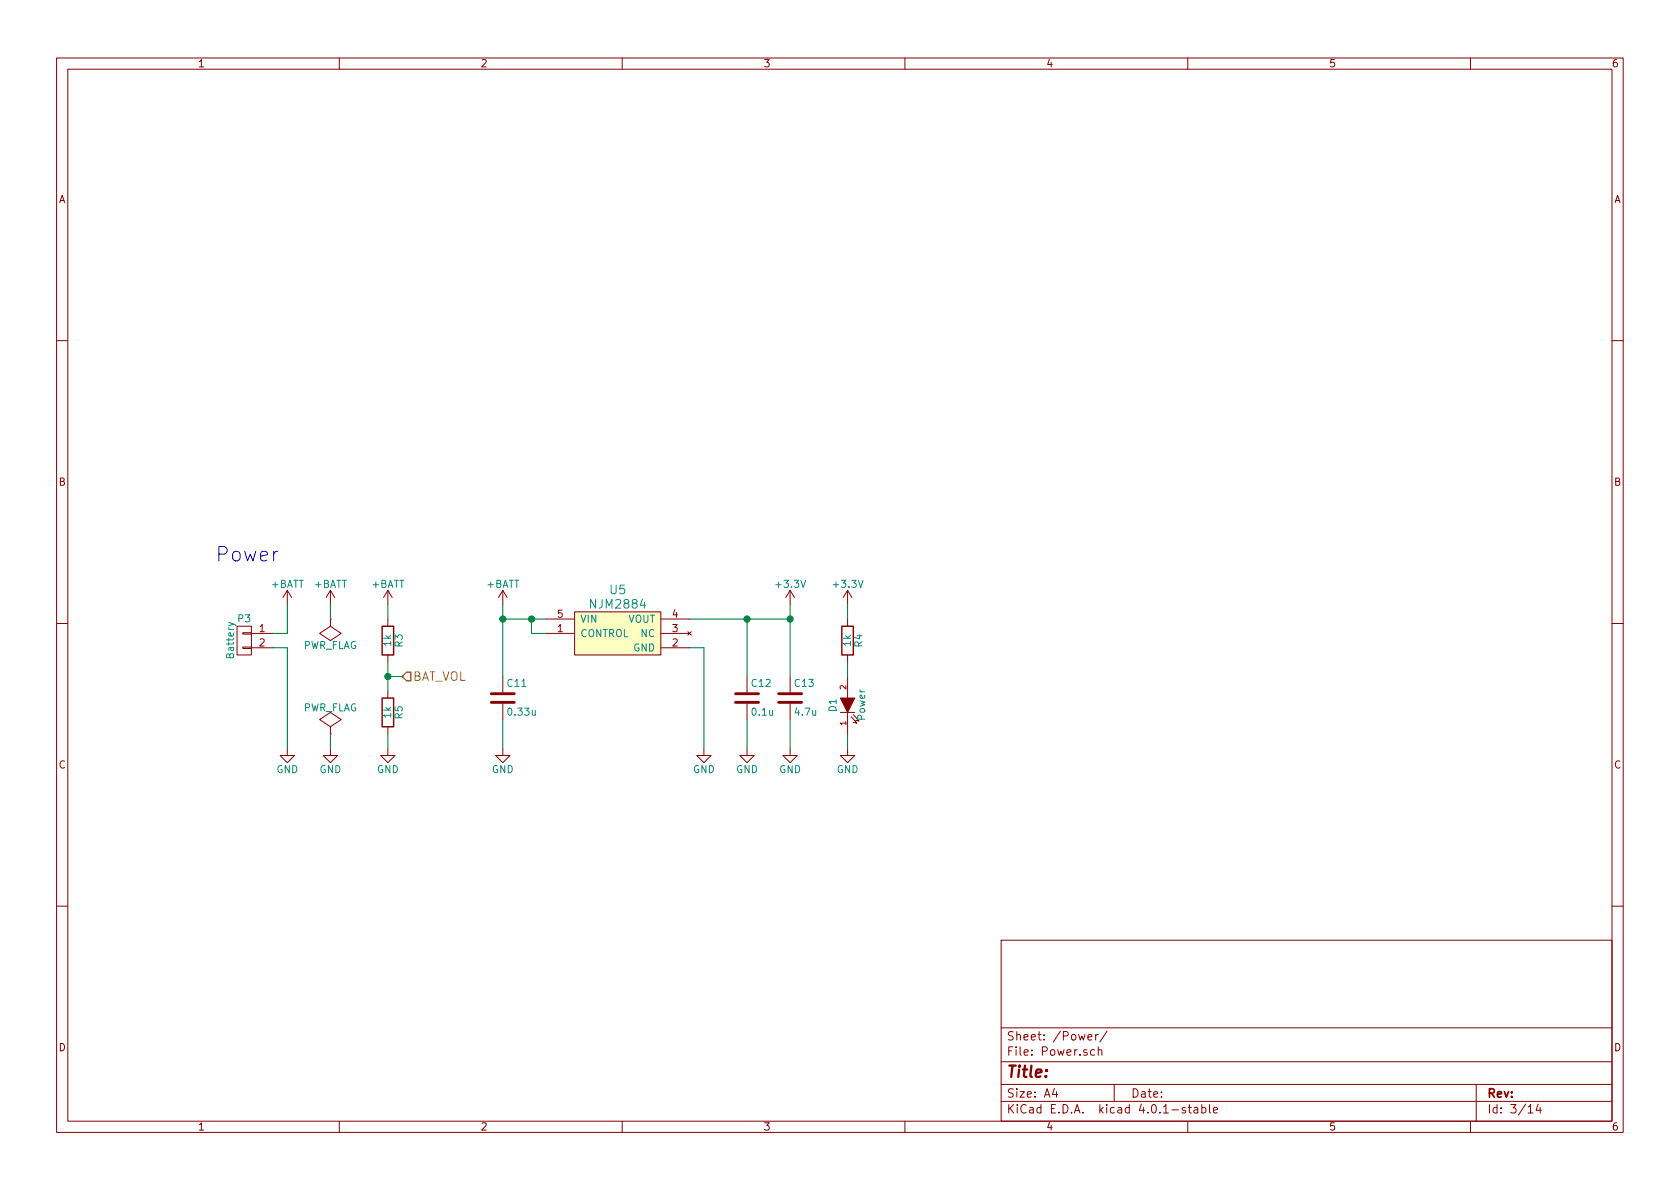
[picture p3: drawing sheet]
EESchema Schematic File Version 2
LIBS:power
LIBS:device
LIBS:transistors
LIBS:conn
LIBS:linear
LIBS:regul
LIBS:74xx
LIBS:cmos4000
LIBS:adc-dac
LIBS:memory
LIBS:xilinx
LIBS:microcontrollers
LIBS:dsp
LIBS:microchip
LIBS:analog_switches
LIBS:motorola
LIBS:texas
LIBS:intel
LIBS:audio
LIBS:interface
LIBS:digital-audio
LIBS:philips
LIBS:display
LIBS:cypress
LIBS:siliconi
LIBS:opto
LIBS:atmel
LIBS:contrib
LIBS:valves
LIBS:KERISEv3
LIBS:KERISEv3-cache
EELAYER 25 0
EELAYER END
$Descr A4 11693 8268
encoding utf-8
Sheet 3 14
Title ""
Date ""
Rev ""
Comp ""
Comment1 ""
Comment2 ""
Comment3 ""
Comment4 ""
$EndDescr
$Comp
L +BATT #PWR020
U 1 1
P 2000 4200
F 0 "#PWR020" H 2000 4050 50  0001 C CNN
F 1 "+BATT" H 2000 4340 50  0000 C CNN
F 2 "" H 2000 4200 50  0000 C CNN
F 3 "" H 2000 4200 50  0000 C CNN
	1    2000 4200
	1    0    0    -1  
$EndComp
$Comp
L GND #PWR021
U 1 1
P 2000 5200
F 0 "#PWR021" H 2000 4950 50  0001 C CNN
F 1 "GND" H 2000 5050 50  0000 C CNN
F 2 "" H 2000 5200 50  0000 C CNN
F 3 "" H 2000 5200 50  0000 C CNN
	1    2000 5200
	1    0    0    -1  
$EndComp
Text Notes 1500 3900 0    100  ~ 0
Power
$Comp
L R R3
U 1 1
P 2700 4450
F 0 "R3" V 2780 4450 50  0000 C CNN
F 1 "1k" V 2700 4450 50  0000 C CNN
F 2 "Resistors_SMD:R_0201" V 2630 4450 50  0001 C CNN
F 3 "" H 2700 4450 50  0000 C CNN
	1    2700 4450
	1    0    0    -1  
$EndComp
$Comp
L R R5
U 1 1
P 2700 4950
F 0 "R5" V 2780 4950 50  0000 C CNN
F 1 "1k" V 2700 4950 50  0000 C CNN
F 2 "Resistors_SMD:R_0201" V 2630 4950 50  0001 C CNN
F 3 "" H 2700 4950 50  0000 C CNN
	1    2700 4950
	1    0    0    -1  
$EndComp
$Comp
L GND #PWR022
U 1 1
P 2700 5200
F 0 "#PWR022" H 2700 4950 50  0001 C CNN
F 1 "GND" H 2700 5050 50  0000 C CNN
F 2 "" H 2700 5200 50  0000 C CNN
F 3 "" H 2700 5200 50  0000 C CNN
	1    2700 5200
	1    0    0    -1  
$EndComp
Text HLabel 2800 4700 2    60   Input ~ 0
BAT_VOL
$Comp
L GND #PWR023
U 1 1
P 2300 5200
F 0 "#PWR023" H 2300 4950 50  0001 C CNN
F 1 "GND" H 2300 5050 50  0000 C CNN
F 2 "" H 2300 5200 50  0000 C CNN
F 3 "" H 2300 5200 50  0000 C CNN
	1    2300 5200
	1    0    0    -1  
$EndComp
$Comp
L PWR_FLAG #FLG024
U 1 1
P 2300 5100
F 0 "#FLG024" H 2300 5195 50  0001 C CNN
F 1 "PWR_FLAG" H 2300 5280 50  0000 C CNN
F 2 "" H 2300 5100 50  0000 C CNN
F 3 "" H 2300 5100 50  0000 C CNN
	1    2300 5100
	1    0    0    -1  
$EndComp
$Comp
L PWR_FLAG #FLG025
U 1 1
P 2300 4300
F 0 "#FLG025" H 2300 4395 50  0001 C CNN
F 1 "PWR_FLAG" H 2300 4480 50  0000 C CNN
F 2 "" H 2300 4300 50  0000 C CNN
F 3 "" H 2300 4300 50  0000 C CNN
	1    2300 4300
	-1   0    0    1   
$EndComp
$Comp
L +BATT #PWR026
U 1 1
P 2300 4200
F 0 "#PWR026" H 2300 4050 50  0001 C CNN
F 1 "+BATT" H 2300 4340 50  0000 C CNN
F 2 "" H 2300 4200 50  0000 C CNN
F 3 "" H 2300 4200 50  0000 C CNN
	1    2300 4200
	1    0    0    -1  
$EndComp
$Comp
L LED D1
U 1 1
P 5900 4900
F 0 "D1" H 5900 5000 50  0000 C CNN
F 1 "Power" H 5900 4800 50  0000 C CNN
F 2 "LEDs:LED_0402" H 5900 4900 50  0001 C CNN
F 3 "" H 5900 4900 50  0000 C CNN
	1    5900 4900
	0    -1   -1   0   
$EndComp
$Comp
L R R4
U 1 1
P 5900 4450
F 0 "R4" V 5980 4450 50  0000 C CNN
F 1 "1k" V 5900 4450 50  0000 C CNN
F 2 "Resistors_SMD:R_0201" V 5830 4450 50  0001 C CNN
F 3 "" H 5900 4450 50  0000 C CNN
	1    5900 4450
	1    0    0    -1  
$EndComp
$Comp
L GND #PWR027
U 1 1
P 5900 5200
F 0 "#PWR027" H 5900 4950 50  0001 C CNN
F 1 "GND" H 5900 5050 50  0000 C CNN
F 2 "" H 5900 5200 50  0000 C CNN
F 3 "" H 5900 5200 50  0000 C CNN
	1    5900 5200
	1    0    0    -1  
$EndComp
$Comp
L CONN_01X02 P3
U 1 1
P 1700 4450
F 0 "P3" H 1700 4600 50  0000 C CNN
F 1 "Battery" V 1800 4450 50  0000 C CNN
F 2 "Connectors_Hirose:Hirose_DF13-02P-1.25DSA_02x1.25mm_Straight" H 1700 4450 50  0001 C CNN
F 3 "" H 1700 4450 50  0000 C CNN
	1    1700 4450
	-1   0    0    -1  
$EndComp
$Comp
L +BATT #PWR028
U 1 1
P 3500 4200
F 0 "#PWR028" H 3500 4050 50  0001 C CNN
F 1 "+BATT" H 3500 4340 50  0000 C CNN
F 2 "" H 3500 4200 50  0000 C CNN
F 3 "" H 3500 4200 50  0000 C CNN
	1    3500 4200
	1    0    0    -1  
$EndComp
$Comp
L C C11
U 1 1
P 3500 4850
F 0 "C11" H 3525 4950 50  0000 L CNN
F 1 "0.33u" H 3525 4750 50  0000 L CNN
F 2 "Capacitors_SMD:C_0201" H 3538 4700 50  0001 C CNN
F 3 "" H 3500 4850 50  0000 C CNN
	1    3500 4850
	1    0    0    -1  
$EndComp
$Comp
L GND #PWR029
U 1 1
P 3500 5200
F 0 "#PWR029" H 3500 4950 50  0001 C CNN
F 1 "GND" H 3500 5050 50  0000 C CNN
F 2 "" H 3500 5200 50  0000 C CNN
F 3 "" H 3500 5200 50  0000 C CNN
	1    3500 5200
	1    0    0    -1  
$EndComp
$Comp
L C C12
U 1 1
P 5200 4850
F 0 "C12" H 5225 4950 50  0000 L CNN
F 1 "0.1u" H 5225 4750 50  0000 L CNN
F 2 "Capacitors_SMD:C_0201" H 5238 4700 50  0001 C CNN
F 3 "" H 5200 4850 50  0000 C CNN
	1    5200 4850
	1    0    0    -1  
$EndComp
$Comp
L GND #PWR030
U 1 1
P 5200 5200
F 0 "#PWR030" H 5200 4950 50  0001 C CNN
F 1 "GND" H 5200 5050 50  0000 C CNN
F 2 "" H 5200 5200 50  0000 C CNN
F 3 "" H 5200 5200 50  0000 C CNN
	1    5200 5200
	1    0    0    -1  
$EndComp
$Comp
L +BATT #PWR031
U 1 1
P 2700 4200
F 0 "#PWR031" H 2700 4050 50  0001 C CNN
F 1 "+BATT" H 2700 4340 50  0000 C CNN
F 2 "" H 2700 4200 50  0000 C CNN
F 3 "" H 2700 4200 50  0000 C CNN
	1    2700 4200
	1    0    0    -1  
$EndComp
$Comp
L GND #PWR032
U 1 1
P 5500 5200
F 0 "#PWR032" H 5500 4950 50  0001 C CNN
F 1 "GND" H 5500 5050 50  0000 C CNN
F 2 "" H 5500 5200 50  0000 C CNN
F 3 "" H 5500 5200 50  0000 C CNN
	1    5500 5200
	1    0    0    -1  
$EndComp
$Comp
L C C13
U 1 1
P 5500 4850
F 0 "C13" H 5525 4950 50  0000 L CNN
F 1 "4.7u" H 5525 4750 50  0000 L CNN
F 2 "Capacitors_SMD:C_0402" H 5538 4700 50  0001 C CNN
F 3 "" H 5500 4850 50  0000 C CNN
	1    5500 4850
	1    0    0    -1  
$EndComp
$Comp
L GND #PWR033
U 1 1
P 4900 5200
F 0 "#PWR033" H 4900 4950 50  0001 C CNN
F 1 "GND" H 4900 5050 50  0000 C CNN
F 2 "" H 4900 5200 50  0000 C CNN
F 3 "" H 4900 5200 50  0000 C CNN
	1    4900 5200
	1    0    0    -1  
$EndComp
$Comp
L +3.3V #PWR034
U 1 1
P 5500 4200
F 0 "#PWR034" H 5500 4050 50  0001 C CNN
F 1 "+3.3V" H 5500 4340 50  0000 C CNN
F 2 "" H 5500 4200 50  0000 C CNN
F 3 "" H 5500 4200 50  0000 C CNN
	1    5500 4200
	1    0    0    -1  
$EndComp
$Comp
L +3.3V #PWR035
U 1 1
P 5900 4200
F 0 "#PWR035" H 5900 4050 50  0001 C CNN
F 1 "+3.3V" H 5900 4340 50  0000 C CNN
F 2 "" H 5900 4200 50  0000 C CNN
F 3 "" H 5900 4200 50  0000 C CNN
	1    5900 4200
	1    0    0    -1  
$EndComp
Connection ~ 3700 4300
Wire Wire Line
	3700 4400 3700 4300
Wire Wire Line
	3800 4400 3700 4400
Wire Wire Line
	4900 4500 4900 5200
Wire Wire Line
	2700 5100 2700 5200
Wire Wire Line
	2700 4200 2700 4300
Wire Wire Line
	2800 4700 2700 4700
Wire Wire Line
	2700 4600 2700 4800
Connection ~ 2700 4700
Wire Wire Line
	2300 5100 2300 5200
Wire Wire Line
	2300 4200 2300 4300
Wire Wire Line
	5900 5200 5900 5100
Wire Wire Line
	5900 4700 5900 4600
Wire Wire Line
	5900 4300 5900 4200
Wire Wire Line
	1900 4500 2000 4500
Wire Wire Line
	2000 4500 2000 5200
Wire Wire Line
	3500 4200 3500 4700
Connection ~ 3500 4300
Wire Wire Line
	3500 5000 3500 5200
Connection ~ 5200 4300
Wire Wire Line
	5200 5000 5200 5200
Wire Wire Line
	5200 4300 5200 4700
Wire Wire Line
	3500 4300 3800 4300
Connection ~ 5500 4300
Wire Wire Line
	4800 4300 5500 4300
Wire Wire Line
	5500 4200 5500 4700
Wire Wire Line
	5500 5000 5500 5200
Wire Wire Line
	2000 4200 2000 4400
Wire Wire Line
	2000 4400 1900 4400
Wire Wire Line
	4900 4500 4800 4500
$Comp
L NJM2884 U5
U 1 1
P 4300 4300
F 0 "U5" H 4300 4500 60  0000 C CNN
F 1 "NJM2884" H 4300 4400 60  0000 C CNN
F 2 "TO_SOT_Packages_SMD:SOT89-5_Housing" H 4300 4400 60  0001 C CNN
F 3 "" H 4300 4400 60  0000 C CNN
	1    4300 4300
	1    0    0    -1  
$EndComp
$EndSCHEMATC
